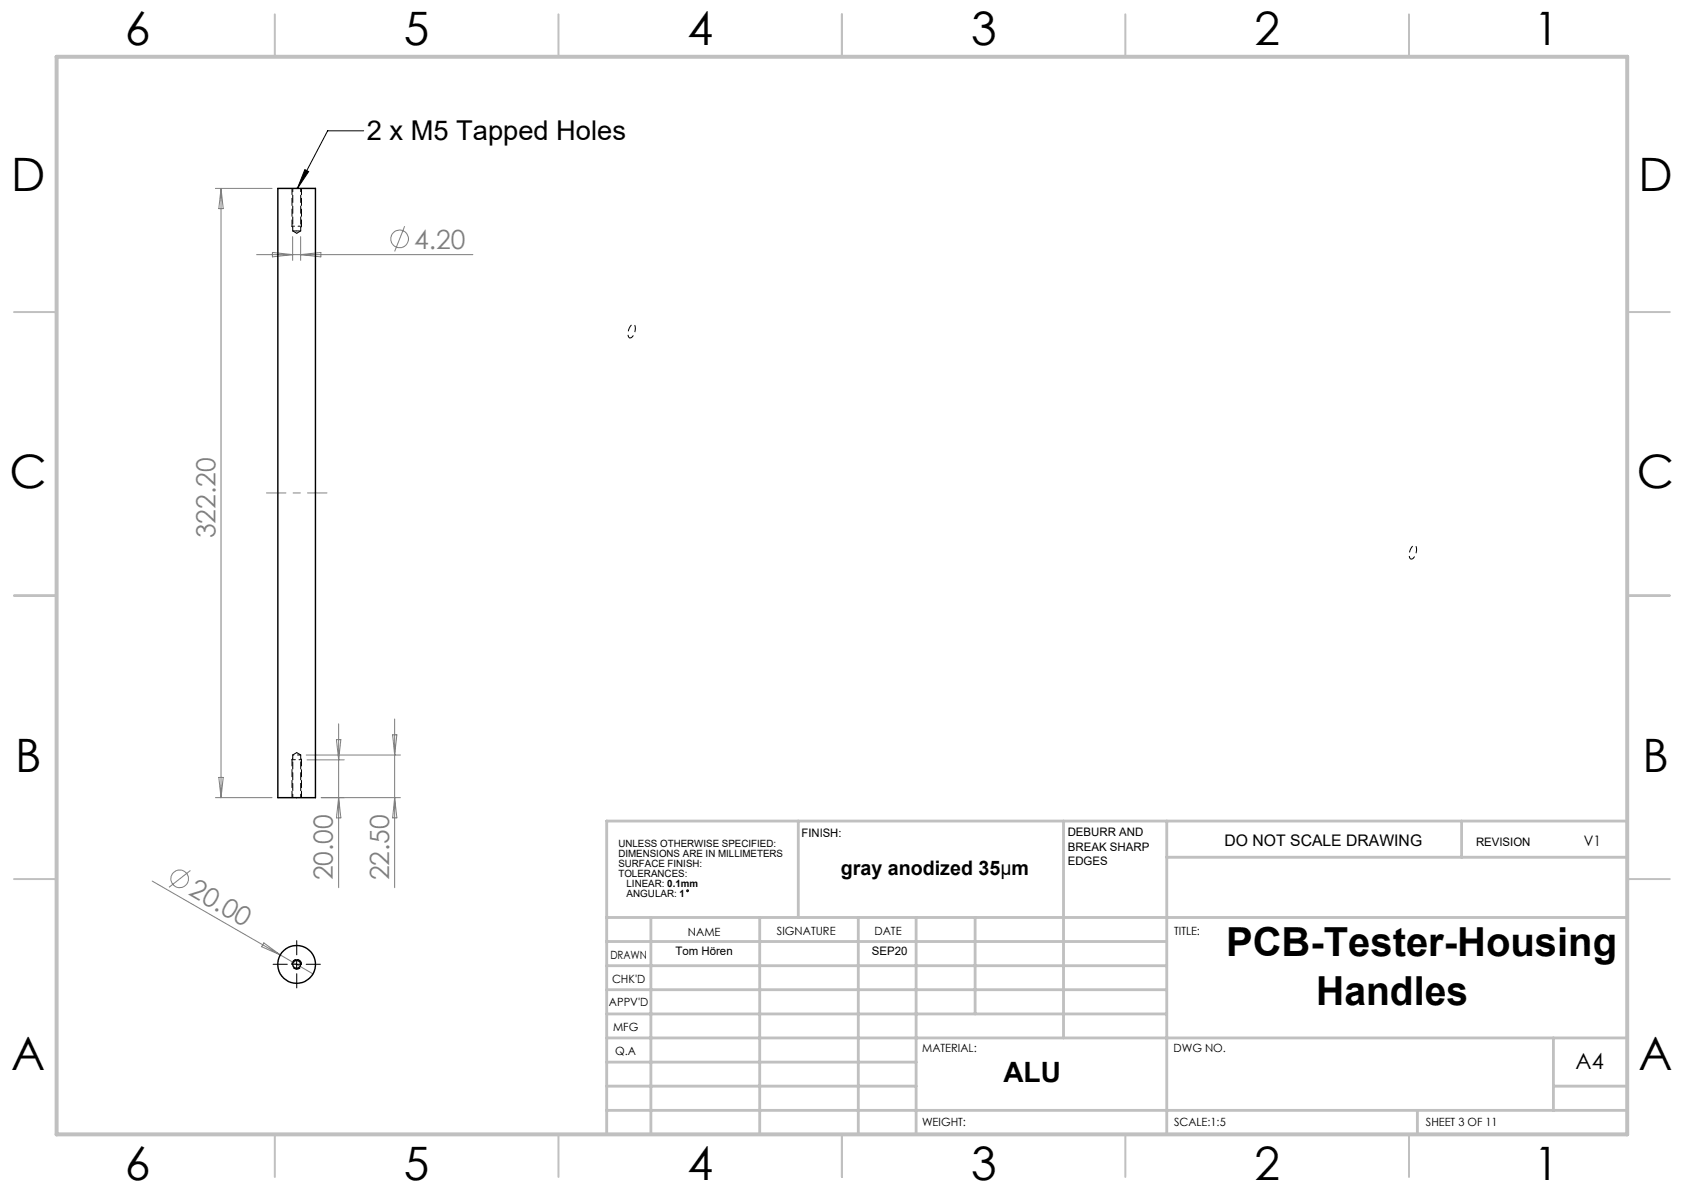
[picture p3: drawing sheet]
<svg xmlns="http://www.w3.org/2000/svg" width="297mm" height="210mm" viewBox="0 0 297 210" stroke-linecap="round" stroke-linejoin="round" font-family="sans-serif">
<g fill="none" stroke="#808080" stroke-width=".18">
<path d="M38 33.2h10M39 33.2v107.4M39 33.2l.4 3.6h-.8zM71.4 39.9l-1.8 4.4M45.3 44.9h38.1M48 44.5l3.6 .4-3.6 .4zM51.6 41.7v4.2M53 41.7v4.2M53 44.9l3.6-.4v.8zM38.6 137.1h.8l-.4 3.5zM54 133.1h16.6M54.2 134h6.5"/>
<path d="M59.3 130.4h.8l-.4 3.6zM59.7 127.6v28.9M69.3 129.6h.7l-.4 3.5zM69.6 126.8v29.7M26.8 155.4l28.4 16.3M33.6 153.5l-3.8 2.9M38 140.6h10M56.7 140.6h13.9M59.7 140.6l.4 3.6h-.8zM69.6 140.6l.4 3.6h-.7zM46.5 166.3l2.9 2.1-3.3-1.5z"/>
<circle cx="70.5" cy="42.1" r="1.56"/>
<circle cx="31.7" cy="155" r="1.54"/>
</g>
<g fill="none" stroke="#000" stroke-width=".18">
<path d="M53.8 29.9l.6 .4-1.9 2.9zM64.1 23.1h-6.3l-5.3 10.1M51.5 170h1.7M52.3 169.2v1.7"/>
<circle cx="121.3" cy="157.1" r=".16"/>
</g>
<path d="M111.1 59.6a1.75 1.75 0 0 0 .7-2.4 1.48 1.48 0 0 0-1 1.7v.1a.5 .5 0 0 0 .3 .6M248.9 98.6a1.04 1.04 0 0 1-.2-1.5l.3-.6a.45 .45 0 0 1 .6-.3 .45 .45 0 0 1 .2 .6 1.81 1.81 0 0 1-.9 1.8" fill="none" stroke="#000" stroke-width=".18" stroke-dasharray="1.3 .6" stroke-dashoffset=".5" stroke-linecap="butt"/>
<path d="M52.3 169.2a.83 .83 0 0 0-.7 1.2 .83 .83 0 0 0 1.4 .1 .83 .83 0 0 0-.5-1.3h-.2M52.3 169.2a.83 .83 0 0 1 .8 1.2 .83 .83 0 0 1-1.4 .1 .83 .83 0 0 1 .5-1.3h.1" fill="none" stroke="#000" stroke-width=".18" stroke-dasharray="1.3 .6" stroke-dashoffset="-.1" stroke-linecap="butt"/>
<path d="M47 86.9h10.7" fill="none" stroke="#808080" stroke-width=".18" stroke-dasharray="15.2 1.3 1.3 1.3" stroke-dashoffset="11.8"/>
<g fill="none" stroke="#c0c0c0" stroke-width=".35">
<path d="M48.5 2.5v7.5M98.5 2.5v7.5M148.5 2.5v7.5M198.5 2.5v7.5M248.5 2.5v7.5M2.5 55h7.5M287 55h7.5M2.5 105h7.5M287 105h7.5M2.5 155h7.5M287 155h7.5M48.5 200v7.5"/>
<path d="M98.5 200v7.5M148.5 200v7.5M198.5 200v7.5M248.5 200v7.5"/>
</g>
<g fill="none" stroke="#c0c0c0" stroke-width=".5">
<path d="M140.8 144.8v17M187.6 144.8v38.2M205.8 144.8v55.2M205.8 151.2h81.2M257.8 144.8v6.4M287 144.8h-180v55.2M107 161.8h180M107 178.8h98.8M107 174.5h98.8M107 170.3h98.8M107 166h98.8M114.8 161.8v38.2"/>
<path d="M134 161.8v38.2M151.4 161.8v38.2M161.6 161.8v38.2M172 161.8v17M107 195.8h180M107 191.5h54.6M107 187.3h54.6M107 183h180M250 195.8v4.2M274 191.5h13M274 183v12.8"/>
</g>
<path d="M10 10h277v190h-277z" fill="none" stroke="#c0c0c0" stroke-width=".7"/>
<path d="M51.5 33.2v6.7M53.2 33.2v6.7M51.5 140.6v-6.6M53.2 140.6v-6.6" fill="none" stroke="#000" stroke-width=".18" stroke-dasharray="1.3 .6" stroke-dashoffset=".2"/>
<path d="M51.5 39.9l.1 .2M53.2 39.9l-.2 .2M51.5 134l.1-.3M53.2 134l-.2-.3" fill="none" stroke="#000" stroke-width=".18" stroke-dasharray="1.3 .6"/>
<path d="M51.5 39.9h1.7M53.2 134h-1.7" fill="none" stroke="#000" stroke-width=".18" stroke-dasharray="1.3 .6" stroke-dashoffset=".8"/>
<path d="M50.7 170h-2.5M52.3 168.4v-2.5M52.3 171.7v2.5M54 170h2.5" fill="none" stroke="#000" stroke-width=".18" stroke-dasharray="15.2 1.3 1.3 1.3"/>
<path d="M53.8 29.9l.6 .4-1.9 2.9z" fill="#000"/>
<g fill="none" stroke="#000" stroke-width=".25">
<path d="M49 33.2h6.6v107.4h-6.6z"/>
<circle cx="52.3" cy="170" r=".7"/>
<circle cx="52.3" cy="170.1" r="3.3"/>
</g>
<path d="M51.6 33.2v7.5M53 40.7v-7.5M51.6 133.1v7.5M53 133.1h-1.4M53 140.6v-7.5" fill="none" stroke="#000" stroke-width=".18" stroke-dasharray="1.3 .6" stroke-dashoffset=".7"/>
<path d="M51.6 40.7h.7M52.3 40.7h.7" fill="none" stroke="#000" stroke-width=".18" stroke-dasharray="1.3 .6" stroke-dashoffset=".3"/>
<path d="M51.6 40.7l.7 .4M52.3 41.1l.7-.4M52.3 132.7l-.7 .4M53 133.1l-.7-.4" fill="none" stroke="#000" stroke-width=".18" stroke-dasharray="1.3 .6" stroke-dashoffset=".4"/>
<g font-size="8.1">
<text x="22" y="8">6</text>
<text x="71.2" y="8">5</text>
<text x="121.2" y="8">4</text>
<text x="171.3" y="8">3</text>
<text x="221.3" y="8">2</text>
<text x="270.5" y="8">1</text>
<text x="2" y="33.6">D</text>
<text x="289" y="33.6">D</text>
<text x="1.7" y="86.1">C</text>
<text x="288.7" y="86.1">C</text>
<text x="2.7" y="136.1">B</text>
<text x="289.7" y="136.1">B</text>
<text x="2" y="188.6">A</text>
<text x="289" y="188.6">A</text>
<text x="22" y="208">6</text>
<text x="71.2" y="208">5</text>
<text x="121.2" y="208">4</text>
<text x="171.3" y="208">3</text>
<text x="221.3" y="208">2</text>
<text x="270.5" y="208">1</text>
</g>
<g font-size="7.1">
<text x="216.2" y="168.6">PCB-Tester-Housing</text>
<text x="232.1" y="177.3">Handles</text>
</g>
<text font-size="4.9" x="177" y="190.8">ALU</text>
<text font-size="4.8" x="64.7" y="24.7">2 x M5 Tapped Holes</text>
<g font-size="4.7" fill="#808080">
<text x="73.1" y="43.8">4.20</text>
<text x="38" y="94.9" transform="rotate(-90 38 94.9)">322.20</text>
<text x="58.7" y="155.2" transform="rotate(-90 58.7 155.2)">20.00</text>
<text x="68.6" y="155.2" transform="rotate(-90 68.6 155.2)">22.50</text>
<text x="33.1" y="157.7" transform="rotate(30 33.1 157.7)">20.00</text>
</g>
<text font-size="3.9" x="277.9" y="188.5">A4</text>
<text font-size="3.5" x="148.3" y="154.4">gray anodized 35μm</text>
<text font-size="2.8" x="216" y="149.1">DO NOT SCALE DRAWING</text>
<text font-size="2.5" x="279.3" y="149.1">V1</text>
<g font-size="2.1">
<text x="141.4" y="147.6">FINISH:</text>
<text x="188.3" y="147.5">DEBURR AND</text>
<text x="188.3" y="150">BREAK SHARP</text>
<text x="260.3" y="149.1">REVISION</text>
<text x="188.3" y="152.5">EDGES</text>
<text x="119.1" y="168.3">Tom Hören</text>
<text x="153.8" y="168.3">SEP20</text>
</g>
<g font-size="2">
<text x="121.3" y="165">NAME</text>
<text x="137" y="164.9">SIGNATURE</text>
<text x="154.2" y="164.9">DATE</text>
<text x="207.1" y="164.9">TITLE:</text>
<text x="107.6" y="169.1">DRAWN</text>
<text x="107.9" y="173.3">CHK'D</text>
<text x="107.4" y="177.4">APPV'D</text>
<text x="108.1" y="181.8">MFG</text>
<text x="108.5" y="186">Q.A</text>
<text x="162.6" y="185.5">MATERIAL:</text>
<text x="207" y="185.5">DWG NO.</text>
<text x="162.6" y="198.5">WEIGHT:</text>
<text x="207.1" y="198.6">SCALE:1:5</text>
<text x="251.5" y="198.6">SHEET 3 OF 11</text>
</g>
<g font-size="1.8">
<text x="109.1" y="149.3">UNLESS OTHERWISE SPECIFIED:</text>
<text x="109.1" y="151">DIMENSIONS ARE IN MILLIMETERS</text>
<text x="109.1" y="152.8">SURFACE FINISH:</text>
<text x="109.1" y="154.6">TOLERANCES:</text>
<text x="110.5" y="156.3">LINEAR: 0.1mm</text>
<text x="110.5" y="158.1">ANGULAR: 1</text>
</g>
</svg>
